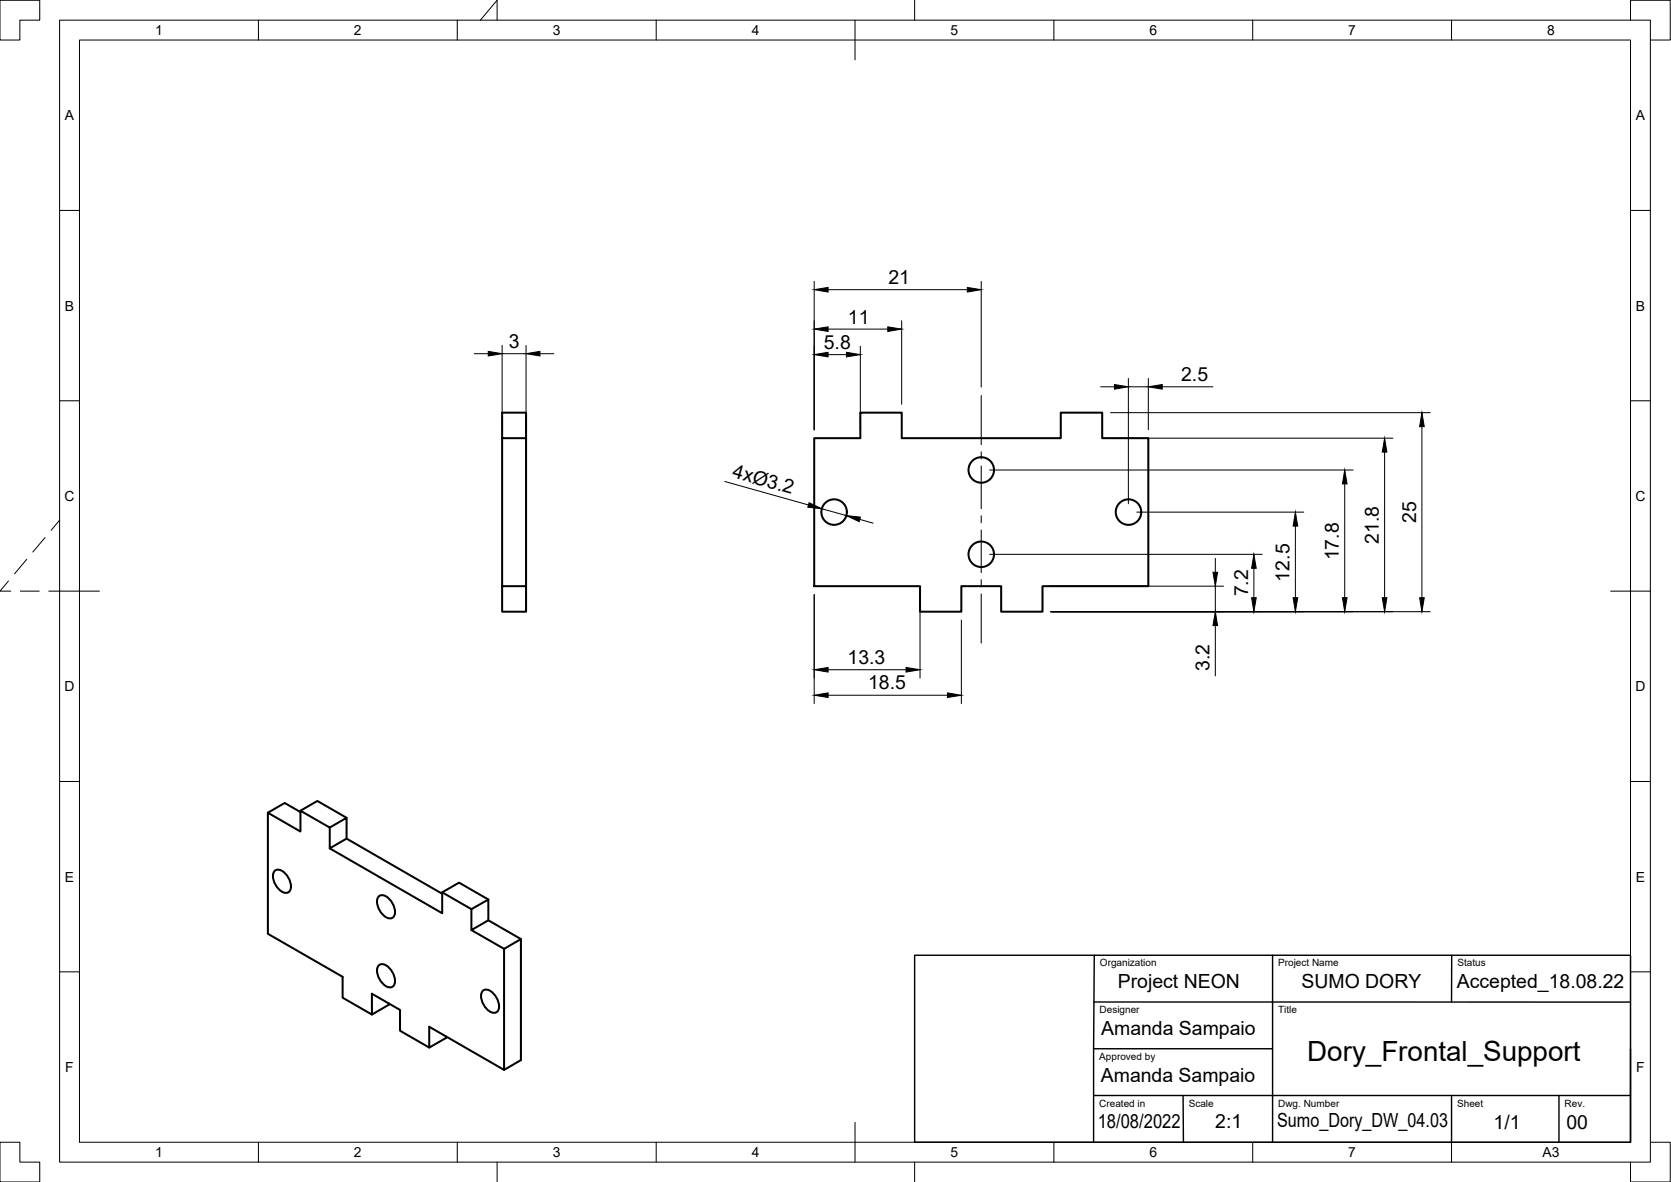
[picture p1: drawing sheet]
<svg xmlns="http://www.w3.org/2000/svg" width="420mm" height="297mm" viewBox="0 0 420 297" stroke-linecap="round" stroke-linejoin="round" font-family="sans-serif">
<!-- layer: Visible -->
<g fill="none" stroke="#000" stroke-width=".51">
<path d="M126.3 110.1v37.2M132.3 110.1v-6.4h-6v6.4h6v37.2M204.7 110.1h11.6v-6.4h10.4v6.4h40v-6.4h10.4v6.4h11.6v37.2h-26.6v6.4h-10.4v-6.4h-10v6.4h-10.4v-6.4h-26.6zM126.3 147.3h6v6.4h-6zM67.4 204.2l8.1 4.8v-5.3l4.3-2.4 7.3 4.2M69.1 218.8a2.09 2.09 0 0 1 2.8 .9 3.6 3.6 0 0 1 .8 4.4 2.09 2.09 0 0 1-2.8-.9 3.6 3.6 0 0 1-.8-4.4zM75.5 204.1l-3.9-2.3-4.2 2.4v30.5l18.7 10.8v5.2l7.4 4.3 4.2-2.5v-.3M75.5 203.7l7.4 4.3 4.2-2.5v5.2M82.9 213.2l28.3 16.3v-5.3l4.2-2.4 7.4 4.2M82.9 208v5.2l4.2-2.5 24.1 13.9M95.3 225.2a2.09 2.09 0 0 1 2.8 .9 3.6 3.6 0 0 1 .7 4.4 2.09 2.09 0 0 1-2.7-.8 3.6 3.6 0 0 1-.8-4.5zM111.2 224.2l7.3 4.3 4.3-2.5v5.3"/>
<path d="M118.5 233.7l8.2 4.7 4.3-2.4v30.4l-4.3 2.5-18.8-10.9v5.3M118.5 228.5v5.2l4.3-2.4 8.2 4.7M126.7 238.4v30.5M93.5 255v-5.3l7.1 4.1v5.2l7.3 4.3 4.3-2.5v-.3M95.3 242.6a2.09 2.09 0 0 1 2.8 .8 3.6 3.6 0 0 1 .7 4.5 2.09 2.09 0 0 1-2.7-.9 3.6 3.6 0 0 1-.8-4.4zM121.5 248.9a2.09 2.09 0 0 1 2.7 .9 3.6 3.6 0 0 1 .8 4.5 2.09 2.09 0 0 1-2.8-.9 3.6 3.6 0 0 1-.7-4.5z"/>
<circle cx="246.7" cy="118.1" r="3.2"/>
<circle cx="209.7" cy="128.7" r="3.2"/>
<circle cx="246.7" cy="139.3" r="3.2"/>
<circle cx="283.7" cy="128.7" r="3.2"/>
</g>
<!-- layer: Border -->
<g fill="none" stroke="#000" stroke-width=".25">
<path d="M0 .1h10v5h-5v5h-5zM15 5.1h400v286.9h-400zM20 10.1h390v276.9h-390zM65 5.1v5M115 5.1v5M120.8 5.1l4.2-5v5M165 5.1v5M215 5.1v10M230 .1v5M265 5.1v5M315 5.1v5M365 5.1v5"/>
<path d="M410 5.1v-5h10v10h-5M15 52.9h5M410 52.9h5M15 100.7h5M410 100.7h5M11.3 135.1l-3 3.6M15 130.7l-2.2 2.6M2.1 146l-2.1 2.6h2.7M5.1 148.6h4.8M6.7 140.6l-3 3.6M12.3 148.6h12.7M405 148.6h10"/>
<path d="M15 196.4h5M410 196.4h5M15 244.2h5M410 244.2h5M0 287h5v5h5v5h-10zM65 287v5M115 287v5M125 292v5M165 287v5M215 282.1v9.9M230 292v5M265 287v5"/>
<path d="M315 287v5M365 287v5M415 287h5v10h-10v-5"/>
</g>
<!-- layer: TitleBlock -->
<path d="M230 240.1h180v46.9h-180zM275.1 251.8h134.9M275.1 240.1l-.1 23.5M320 240.1v23.5M365 240.1v11.7M275 263.6h45v23.4M275 263.6v23.4M275 275.3h135M297.5 275.3l.1 11.7M365 275.3v11.7M392 275.3v11.7M410 263.6v23.4" fill="none" stroke="#000" stroke-width=".36"/>
<!-- layer: Dimensions -->
<g fill="none" stroke="#000" stroke-width=".25">
<path d="M204.7 70.7v37.3M208.2 72.8h35M246.7 70.7v26.6M119.3 88.9h3.5M126.3 86.8v21.2M126.3 88.9h6M132.3 86.8v21.2M135.8 88.9h3.5M208.2 89.1h4.6M208.2 82.7h15M216.3 87v21M226.7 80.6v21"/>
<path d="M276.7 97.2h3.5M283.7 95.1v31.5M283.7 97.2h5M288.7 95.1v12.9M292.2 97.2h12.8M248.8 118.1h91.4M279.2 103.7h80.4M279.2 110.1h71M348.1 113.6v36.6M357.5 107.2v43M182.2 121l21.1 5.9M206.7 127.9l6.1 1.7"/>
<path d="M216.2 130.5l3.3 1M248.8 139.3h68.6M285.8 128.7h42M325.7 132.2v18M338.1 121.6v28.6M204.7 149.4v27.4M231.3 149.4v21M241.7 155.8v21M264.2 153.7h95.4M264.2 147.3h43.5M305.6 140.3v3.5M305.6 147.3v6.4"/>
<path d="M305.6 157.2v12.6M315.3 142.8v7.4M208.2 168.3h19.6M208.2 174.7h30"/>
</g>
<g fill="#000" stroke="#000" stroke-width=".25">
<path d="M204.7 72.8l3.5-.6v1.2zM243.2 72.2l3.5 .6-3.5 .6zM122.8 88.3l3.5 .6-3.5 .6zM132.3 88.9l3.5-.6v1.2zM204.7 89.1l3.5-.6v1.2zM204.7 82.7l3.5-.6v1.2zM212.8 88.5l3.5 .6-3.5 .6zM223.2 82.1l3.5 .6-3.5 .6zM280.2 96.6l3.5 .6-3.5 .6zM288.7 97.2l3.5-.6v1.2zM348.1 110.1l.6 3.5h-1.1zM357.5 103.7l.6 3.5h-1.1z"/>
<path d="M203.4 126.3l3.3 1.6-3.6-.4zM212.8 129.6l3.5 .3-.3 1.2zM325.7 128.7l.6 3.5h-1.2zM338.1 118.1l.6 3.5h-1.2zM305 143.8h1.2l-.6 3.5zM305.6 153.7l.6 3.5h-1.2zM314.7 150.2h1.2l-.6 3.5zM315.3 139.3l.6 3.5h-1.2zM325.1 150.2h1.2l-.6 3.5zM337.5 150.2h1.2l-.6 3.5zM347.6 150.2h1.1l-.6 3.5zM357 150.2h1.1l-.6 3.5z"/>
<path d="M204.7 168.3l3.5-.6v1.2zM204.7 174.7l3.5-.6v1.2zM227.8 167.7l3.5 .6-3.5 .6zM238.2 174.1l3.5 .6-3.5 .6z"/>
</g>
<!-- layer: Center Lines -->
<path d="M246.7 99.4v12.3M246.7 113.5v1.8M246.7 117.1v10.7M246.7 129.6v1.8M246.7 133.2v10.7M246.7 145.7v1.8M246.7 149.3v12.3" fill="none" stroke="#000" stroke-width=".25"/>
<text font-size="7" x="328.7" y="266.5">Dory_Frontal_Support</text>
<g font-size="4.9">
<text x="223.4" y="71.4">21</text>
<text x="213.2" y="81.3">11</text>
<text x="127.9" y="87.4">3</text>
<text x="207.1" y="87.7">5.8</text>
<text x="297" y="95.7">2.5</text>
<text x="184" y="119.9" transform="rotate(16 184 119.9)">4xØ3.2</text>
<text x="356.1" y="131.4" transform="rotate(-90 356.1 131.4)">25</text>
<text x="346.7" y="136.6" transform="rotate(-90 346.7 136.6)">21.8</text>
<text x="336.7" y="140.8" transform="rotate(-90 336.7 140.8)">17.8</text>
<text x="313.9" y="149.9" transform="rotate(-90 313.9 149.9)">7.2</text>
<text x="324.3" y="146.1" transform="rotate(-90 324.3 146.1)">12.5</text>
<text x="213.1" y="166.8">13.3</text>
<text x="218.3" y="173.3">18.5</text>
<text x="304.1" y="168.6" transform="rotate(-90 304.1 168.6)">3.2</text>
<text x="281.1" y="248.4">Project NEON</text>
<text x="327.3" y="248.2">SUMO DORY</text>
<text x="366.3" y="248.2">Accepted_18.08.22</text>
<text x="276.9" y="260.1">Amanda Sampaio</text>
<text x="276.8" y="271.9">Amanda Sampaio</text>
<text x="276" y="283.6">18/08/2022</text>
<text x="305.6" y="283.6">2:1</text>
<text x="321.1" y="283.3">Sumo_Dory_DW_04.03</text>
<text x="375.5" y="283.6">1/1</text>
<text x="393.9" y="283.6">00</text>
</g>
<g font-size="3.5">
<text x="39" y="8.8">1</text>
<text x="89" y="8.8">2</text>
<text x="139" y="8.8">3</text>
<text x="189" y="8.8">4</text>
<text x="239" y="8.8">5</text>
<text x="289" y="8.8">6</text>
<text x="339" y="8.8">7</text>
<text x="389" y="8.8">8</text>
<text x="16.3" y="30.2">A</text>
<text x="411.3" y="30.2">A</text>
<text x="16.3" y="78">B</text>
<text x="411.3" y="78">B</text>
<text x="16.2" y="125.9">C</text>
<text x="411.2" y="125.9">C</text>
<text x="16.2" y="173.7">D</text>
<text x="411.2" y="173.7">D</text>
<text x="16.3" y="221.6">E</text>
<text x="411.3" y="221.6">E</text>
<text x="16.4" y="269.4">F</text>
<text x="411.4" y="269.4">F</text>
<text x="39" y="290.8">1</text>
<text x="89" y="290.8">2</text>
<text x="139" y="290.8">3</text>
<text x="189" y="290.8">4</text>
<text x="239" y="290.8">5</text>
<text x="289" y="290.8">6</text>
<text x="339" y="290.8">7</text>
<text x="387.8" y="290.8">A3</text>
</g>
<g font-size="2.5">
<text x="276.6" y="242.9">Organization</text>
<text x="321.4" y="242.9">Project Name</text>
<text x="366.4" y="242.9">Status</text>
<text x="276.5" y="254.6">Designer</text>
<text x="321.4" y="254.6">Title</text>
<text x="276.4" y="266.3">Approved by</text>
<text x="276.4" y="278.1">Created in</text>
<text x="298.9" y="278.1">Scale</text>
<text x="321.4" y="278.1">Dwg. Number</text>
<text x="366.4" y="278.1">Sheet</text>
<text x="393.4" y="278.1">Rev.</text>
</g>
</svg>
